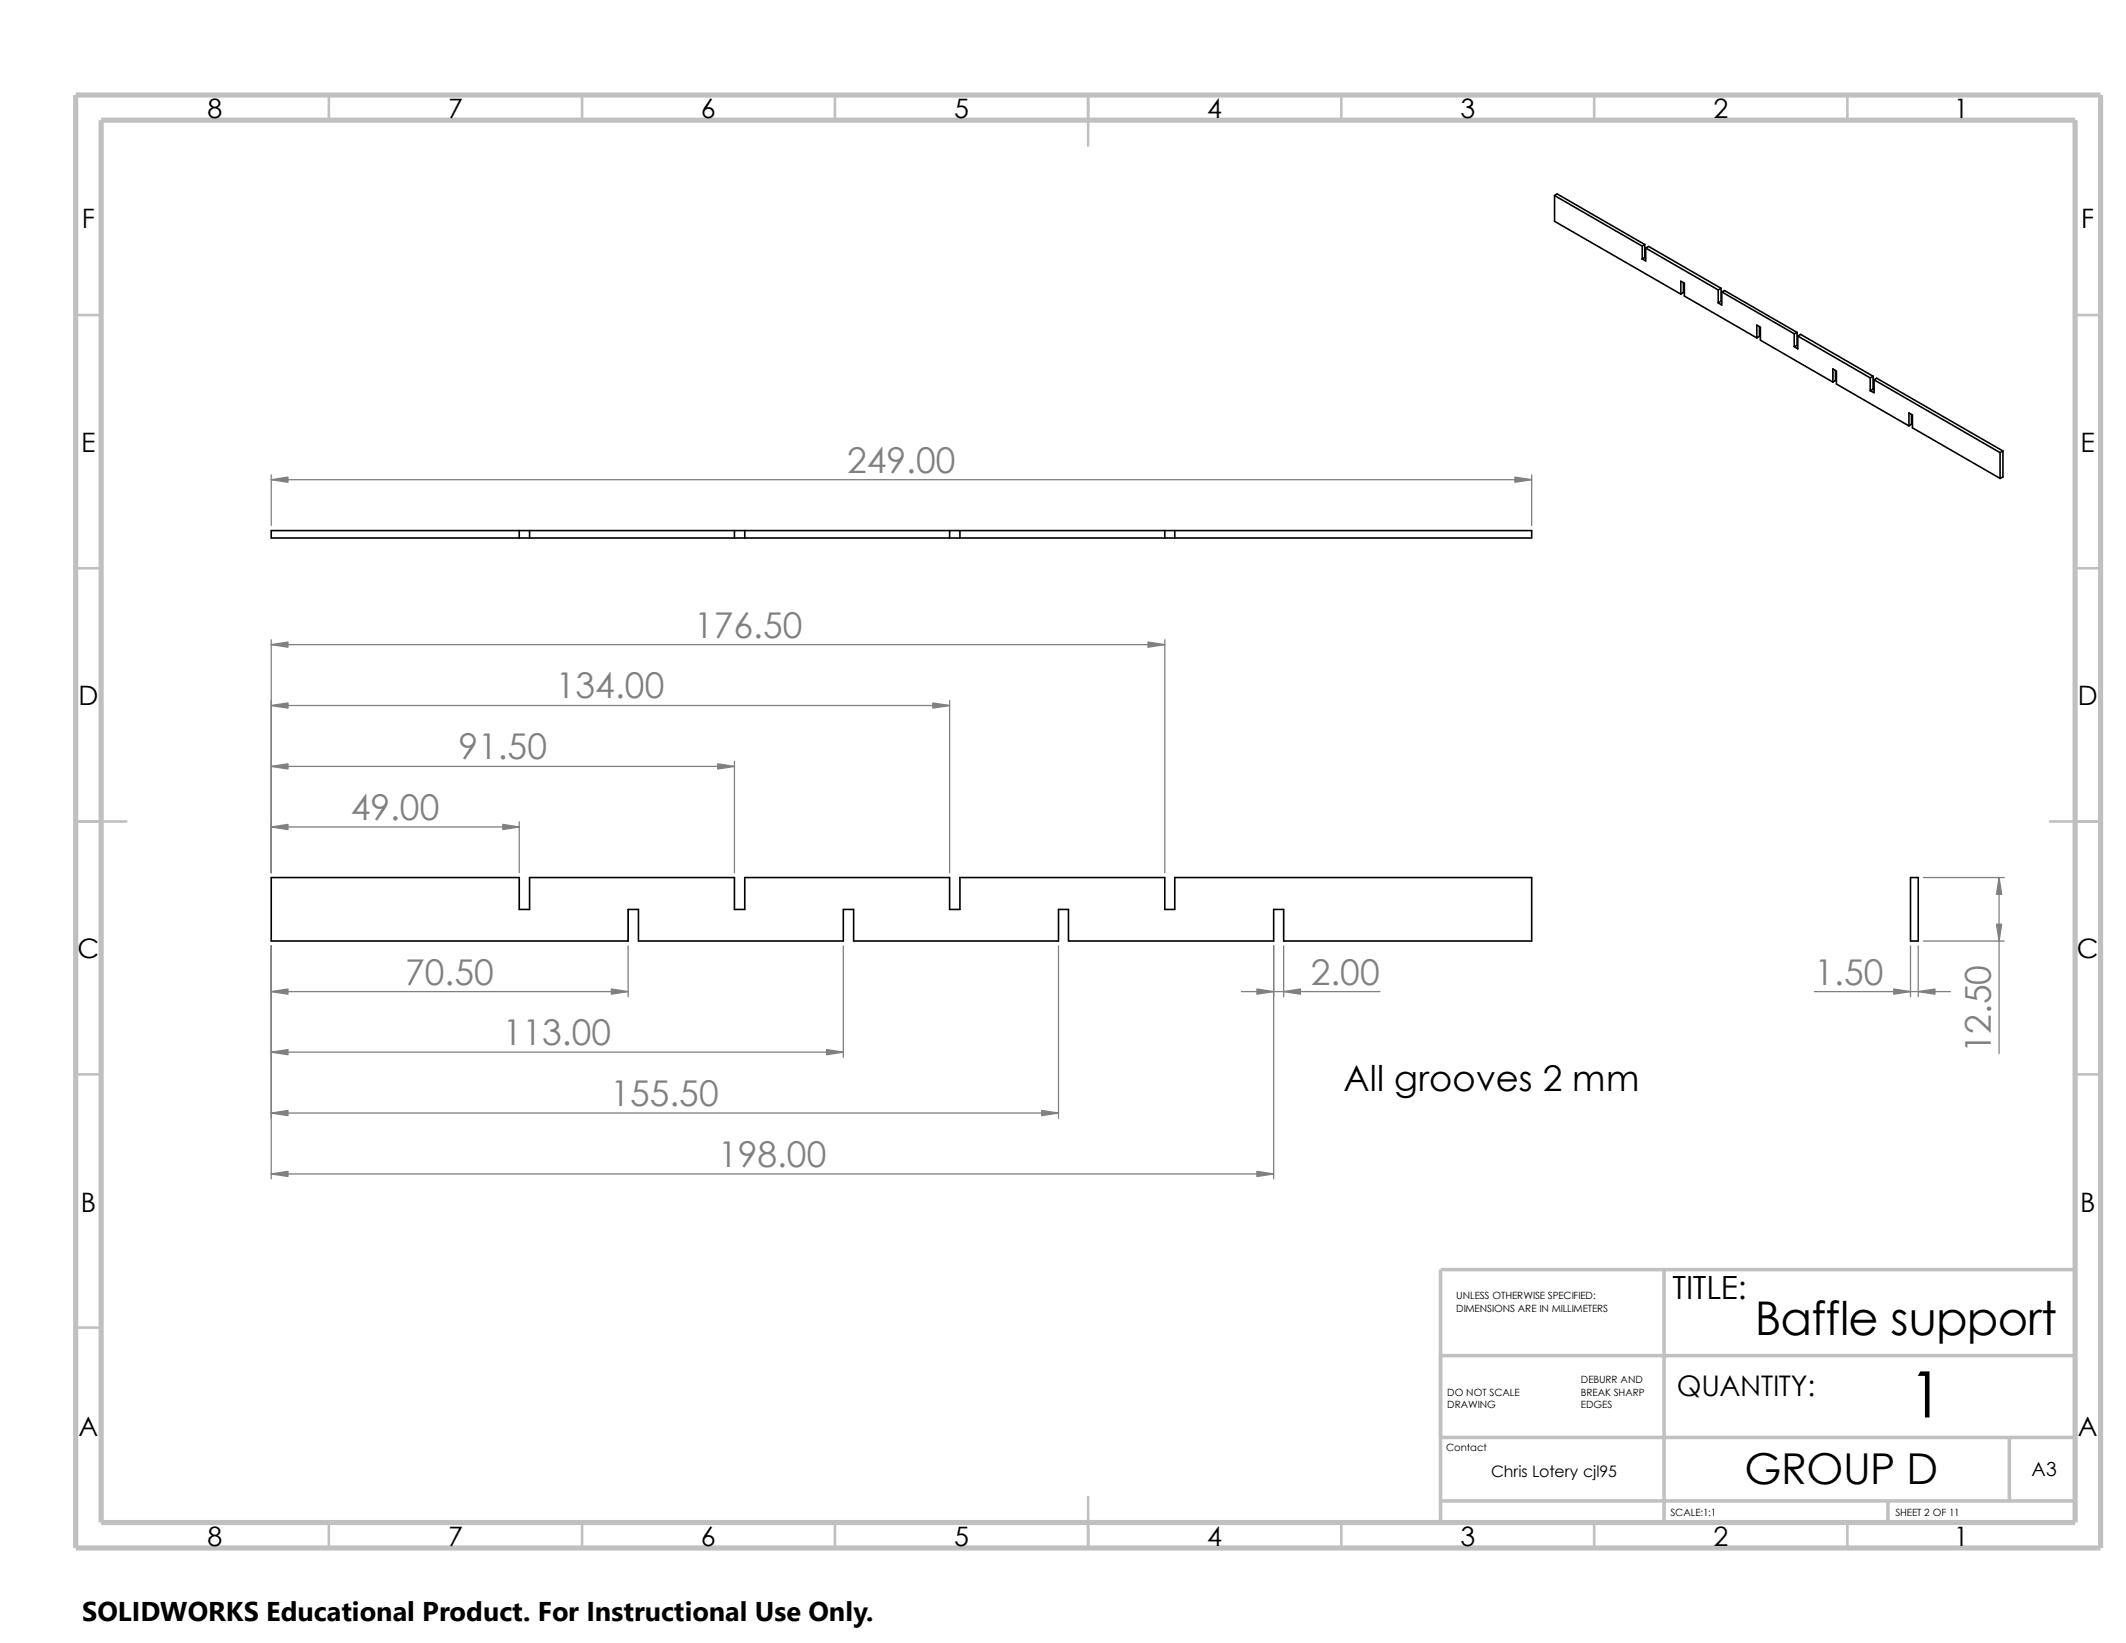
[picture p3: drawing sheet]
<svg xmlns="http://www.w3.org/2000/svg" width="279mm" height="216mm" viewBox="0 0 279 216" stroke-linecap="round" stroke-linejoin="round" font-family="sans-serif">
<g fill="none" stroke="#c0c0c0" stroke-width=".34">
<path d="M43.2 12.5v3.3M76.5 12.5v3.3M109.7 12.5v3.3M143 12.5v6.6M176.3 12.5v3.3M209.5 12.5v3.3M242.8 12.5v3.3M9.9 41.4h3.4M272.7 41.4h3.4M9.9 74.7h3.4M272.7 74.7h3.4M9.9 107.9h6.7"/>
<path d="M269.4 107.9h6.7M9.9 141.2h3.4M272.7 141.2h3.4M9.9 174.5h3.4M143 196.7v6.7M43.2 200.1v3.3M76.5 200.1v3.3M109.7 200.1v3.3M176.3 200.1v3.3M209.5 200.1v3.3M242.8 200.1v3.3"/>
</g>
<path d="M189.3 178.1h83.4M218.7 166.8v33.3M272.7 166.8h-83.4v33.3M189.3 188.9h83.4M189.3 197.2h83.4M248.1 197.2v2.9M264.1 188.8v8.4" fill="none" stroke="#c0c0c0" stroke-width=".47"/>
<path d="M9.9 12.5h266.2v190.9h-266.2zM13.3 15.8h259.4v184.3h-259.4z" fill="none" stroke="#c0c0c0" stroke-width=".68" stroke-linecap="butt"/>
<g fill="none" stroke="#000" stroke-width=".21">
<path d="M204.3 25.7v3.4l16.6 9.6M204.3 25.7l11.5 6.6M204.3 25.7l.3-.2 11.6 6.6M215.8 32.3v1.7M216.2 32.1l-.4 .2M216.2 33.8l-.4 .2M216.2 32.1v1.7M216.2 33.8l.1 .1M216.3 32.6v1.7l-.5-.3M216.3 32.6l9.5 5.5M216.3 32.6l.4-.2 9.5 5.5M220.9 38.7v-1.7l.5 .2v1.7l9.5 5.5"/>
<path d="M221.2 37.2v1.2l-.3 .3M225.8 38.1v1.7M226.2 37.9l-.4 .2M226.2 39.6l-.4 .2M226.2 37.9v1.7M226.2 39.6l.1 .1M226.3 38.4l9.5 5.5M226.3 38.4v1.7l-.5-.3M226.3 38.4l.4-.2 9.5 5.5M230.9 44.4v-1.7l.5 .3v1.7l9.5 5.5M231.2 42.9v1.3l-.3 .2M235.8 43.9v1.7"/>
<path d="M236.2 43.7l-.4 .2M236.2 45.4l-.4 .2M236.2 43.7v1.7M236.2 45.4h.1M236.3 44.2l9.5 5.5M236.3 44.2v1.6l-.5-.2M236.3 44.2l.3-.3 9.6 5.5M240.9 50.2v-1.7l.4 .3v1.7l9.6 5.5M241.2 48.7v1.3l-.3 .2M245.8 49.7v1.7M246.2 49.4l-.4 .3M246.2 51.1l-.4 .3"/>
<path d="M246.2 49.4v1.7M246.2 51.1l.1 .1M246.3 49.9l16.5 9.6M246.3 49.9v1.7l-.5-.2M246.3 49.9l.3-.2 16.6 9.6M250.9 56v-1.7l.4 .2v1.7l11.5 6.7M251.2 54.5v1.3l-.3 .2M262.8 59.5v3.4M263.2 59.3v3.4l-.4 .2M263.2 59.3l-.4 .2M35.6 69.7h165.7v1h-165.7zM68.2 69.7v1"/>
<path d="M69.6 69.7v1M96.5 69.7v1M97.9 69.7v1M124.8 69.7v1M126.2 69.7v1M153.1 69.7v1M154.4 69.7v1M35.6 115.3h32.6v4.2h1.4v-4.2h26.9v4.2h1.4v-4.2h26.9v4.2h1.4v-4.2h26.9v4.2h1.3v-4.2h46.9v8.4h-32.6v-4.2h-1.3v4.2h-27v-4.2h-1.3v4.2h-26.9v-4.2h-1.4v4.2h-26.9v-4.2h-1.4v4.2h-46.9zM251.1 115.3h1v8.4h-1z"/>
</g>
<g fill="none" stroke="#808080" stroke-width=".17">
<path d="M35.6 62.4v6.6M35.6 63h165.7M201.3 62.4v6.6M35.6 84.1v30.6M35.6 92.7h89.2M35.6 84.7h117.5M124.8 92v22.7M153.1 84.1v30.6M35.6 100.7h60.9M35.6 108.7h32.6M68.2 108v6.7M96.5 100v14.7"/>
<path d="M252.8 115.3h10.6M262.7 115.3v23.1M35.6 130.3h46.9M35.6 124.3v30.6M35.6 138.3h75.2M82.5 124.3v6.7M110.8 124.3v14.6M139.1 124.3v22.6M163.2 130.3h18.2M167.4 124.3v30.6M168.7 124.3v6.7M238.5 130.3h17.8"/>
<path d="M251.1 124.3v6.7M252.1 124.3v6.7M252.8 123.7h10.6M35.6 146.3h103.5M35.6 154.3h131.8"/>
</g>
<g fill="#808080" stroke="#808080" stroke-width=".17">
<path d="M252.1 130.3l2.2-.3v.6z"/>
<path d="M248.9 130l2.2 .3-2.2 .3z"/>
<path d="M262.4 121.5h.7l-.4 2.2z"/>
<path d="M262.7 115.3l.4 2.2h-.7z"/>
<path d="M80.3 130l2.2 .3-2.2 .3z"/>
<path d="M35.6 130.3l2.2-.3v.6z"/>
<path d="M35.6 92.7l2.2-.3v.6z"/>
<path d="M122.6 92.4l2.2 .3-2.2 .3z"/>
<path d="M136.9 145.9l2.2 .4-2.2 .3z"/>
<path d="M35.6 146.3l2.2-.4v.7z"/>
<path d="M108.6 137.9l2.2 .4-2.2 .3z"/>
<path d="M35.6 138.3l2.2-.4v.7z"/>
<path d="M66.1 108.3l2.1 .4-2.1 .3z"/>
<path d="M35.6 108.7l2.2-.4v.7z"/>
<path d="M150.9 84.4l2.2 .3-2.2 .3z"/>
<path d="M35.6 84.7l2.2-.3v.6z"/>
<path d="M35.6 154.3l2.2-.4v.7z"/>
<path d="M165.2 153.9l2.2 .4-2.2 .3z"/>
<path d="M35.6 100.7l2.2-.3v.6z"/>
<path d="M94.3 100.4l2.2 .3-2.2 .3z"/>
<path d="M165.2 130l2.2 .3-2.2 .3z"/>
<path d="M168.7 130.3l2.2-.3v.6z"/>
<path d="M199.1 62.7l2.2 .3-2.2 .4z"/>
<path d="M35.6 63l2.2-.3v.7z"/>
</g>
<path d="M10.8 209.2h104.1v6.7h-104.1z" fill="#fff"/>
<text font-size="8.4" x="250.8" y="186.3">1</text>
<text font-size="6.1" x="230.6" y="175.4">Baffle support</text>
<text font-size="5.6" x="229.3" y="195">GROUP D</text>
<g font-size="4.7" fill="#808080">
<text x="111.3" y="62.1">249.00</text>
<text x="91.2" y="83.8">176.50</text>
<text x="73.1" y="91.8">134.00</text>
<text x="60.2" y="99.8">91.50</text>
<text x="46.1" y="107.7">49.00</text>
<text x="53.3" y="129.4">70.50</text>
<text x="172.3" y="129.4">2.00</text>
<text x="238.5" y="129.4">1.50</text>
<text x="66.1" y="137.3">113.00</text>
<text x="261.6" y="138.4" transform="rotate(-90 261.6 138.4)">12.50</text>
<text x="80.2" y="145.3">155.50</text>
<text x="94.4" y="153.3">198.00</text>
</g>
<text font-size="4.7" x="176.6" y="143.3">All grooves 2 mm</text>
<text font-size="4.2" x="219.8" y="170.7">TITLE:</text>
<text font-size="3.7" x="220.4" y="183.5">QUANTITY:</text>
<text font-size="3.6" x="10.8" y="213">SOLIDWORKS Educational Product. For Instructional Use Only.</text>
<g font-size="3.5">
<text x="27.3" y="15.5">8</text>
<text x="58.9" y="15.5">7</text>
<text x="92.1" y="15.5">6</text>
<text x="125.4" y="15.5">5</text>
<text x="158.7" y="15.5">4</text>
<text x="191.9" y="15.5">3</text>
<text x="225.2" y="15.5">2</text>
<text x="256.8" y="15.5">1</text>
<text x="10.8" y="30">F</text>
<text x="273.5" y="30">F</text>
<text x="10.7" y="59.4">E</text>
<text x="273.4" y="59.4">E</text>
<text x="10.3" y="92.7">D</text>
<text x="273.1" y="92.7">D</text>
<text x="10.2" y="125.9">C</text>
<text x="273" y="125.9">C</text>
<text x="10.6" y="159.2">B</text>
<text x="273.4" y="159.2">B</text>
<text x="10.3" y="188.6">A</text>
<text x="273.1" y="188.6">A</text>
<text x="27.3" y="203.1">8</text>
<text x="58.9" y="203.1">7</text>
<text x="92.1" y="203.1">6</text>
<text x="125.4" y="203.1">5</text>
<text x="158.7" y="203.1">4</text>
<text x="191.9" y="203.1">3</text>
<text x="225.2" y="203.1">2</text>
<text x="256.8" y="203.1">1</text>
</g>
<text font-size="2.5" x="267" y="194">A3</text>
<text font-size="2.1" x="196" y="194.1">Chris Lotery cjl95</text>
<g font-size="1.3">
<text x="191.4" y="172.3">DIMENSIONS ARE IN MILLIMETERS</text>
<text x="191.4" y="170.7">UNLESS OTHERWISE SPECIFIED:</text>
<text x="190.2" y="185.1">DRAWING</text>
<text x="190.2" y="183.4">DO NOT SCALE</text>
<text x="207.8" y="185.1">EDGES</text>
<text x="207.8" y="183.4">BREAK SHARP</text>
<text x="207.8" y="181.8">DEBURR AND</text>
<text x="190.1" y="190.7">Contact</text>
<text x="219.5" y="199.2">SCALE:1:1</text>
<text x="249.1" y="199.2">SHEET 2 OF 11</text>
</g>
</svg>
